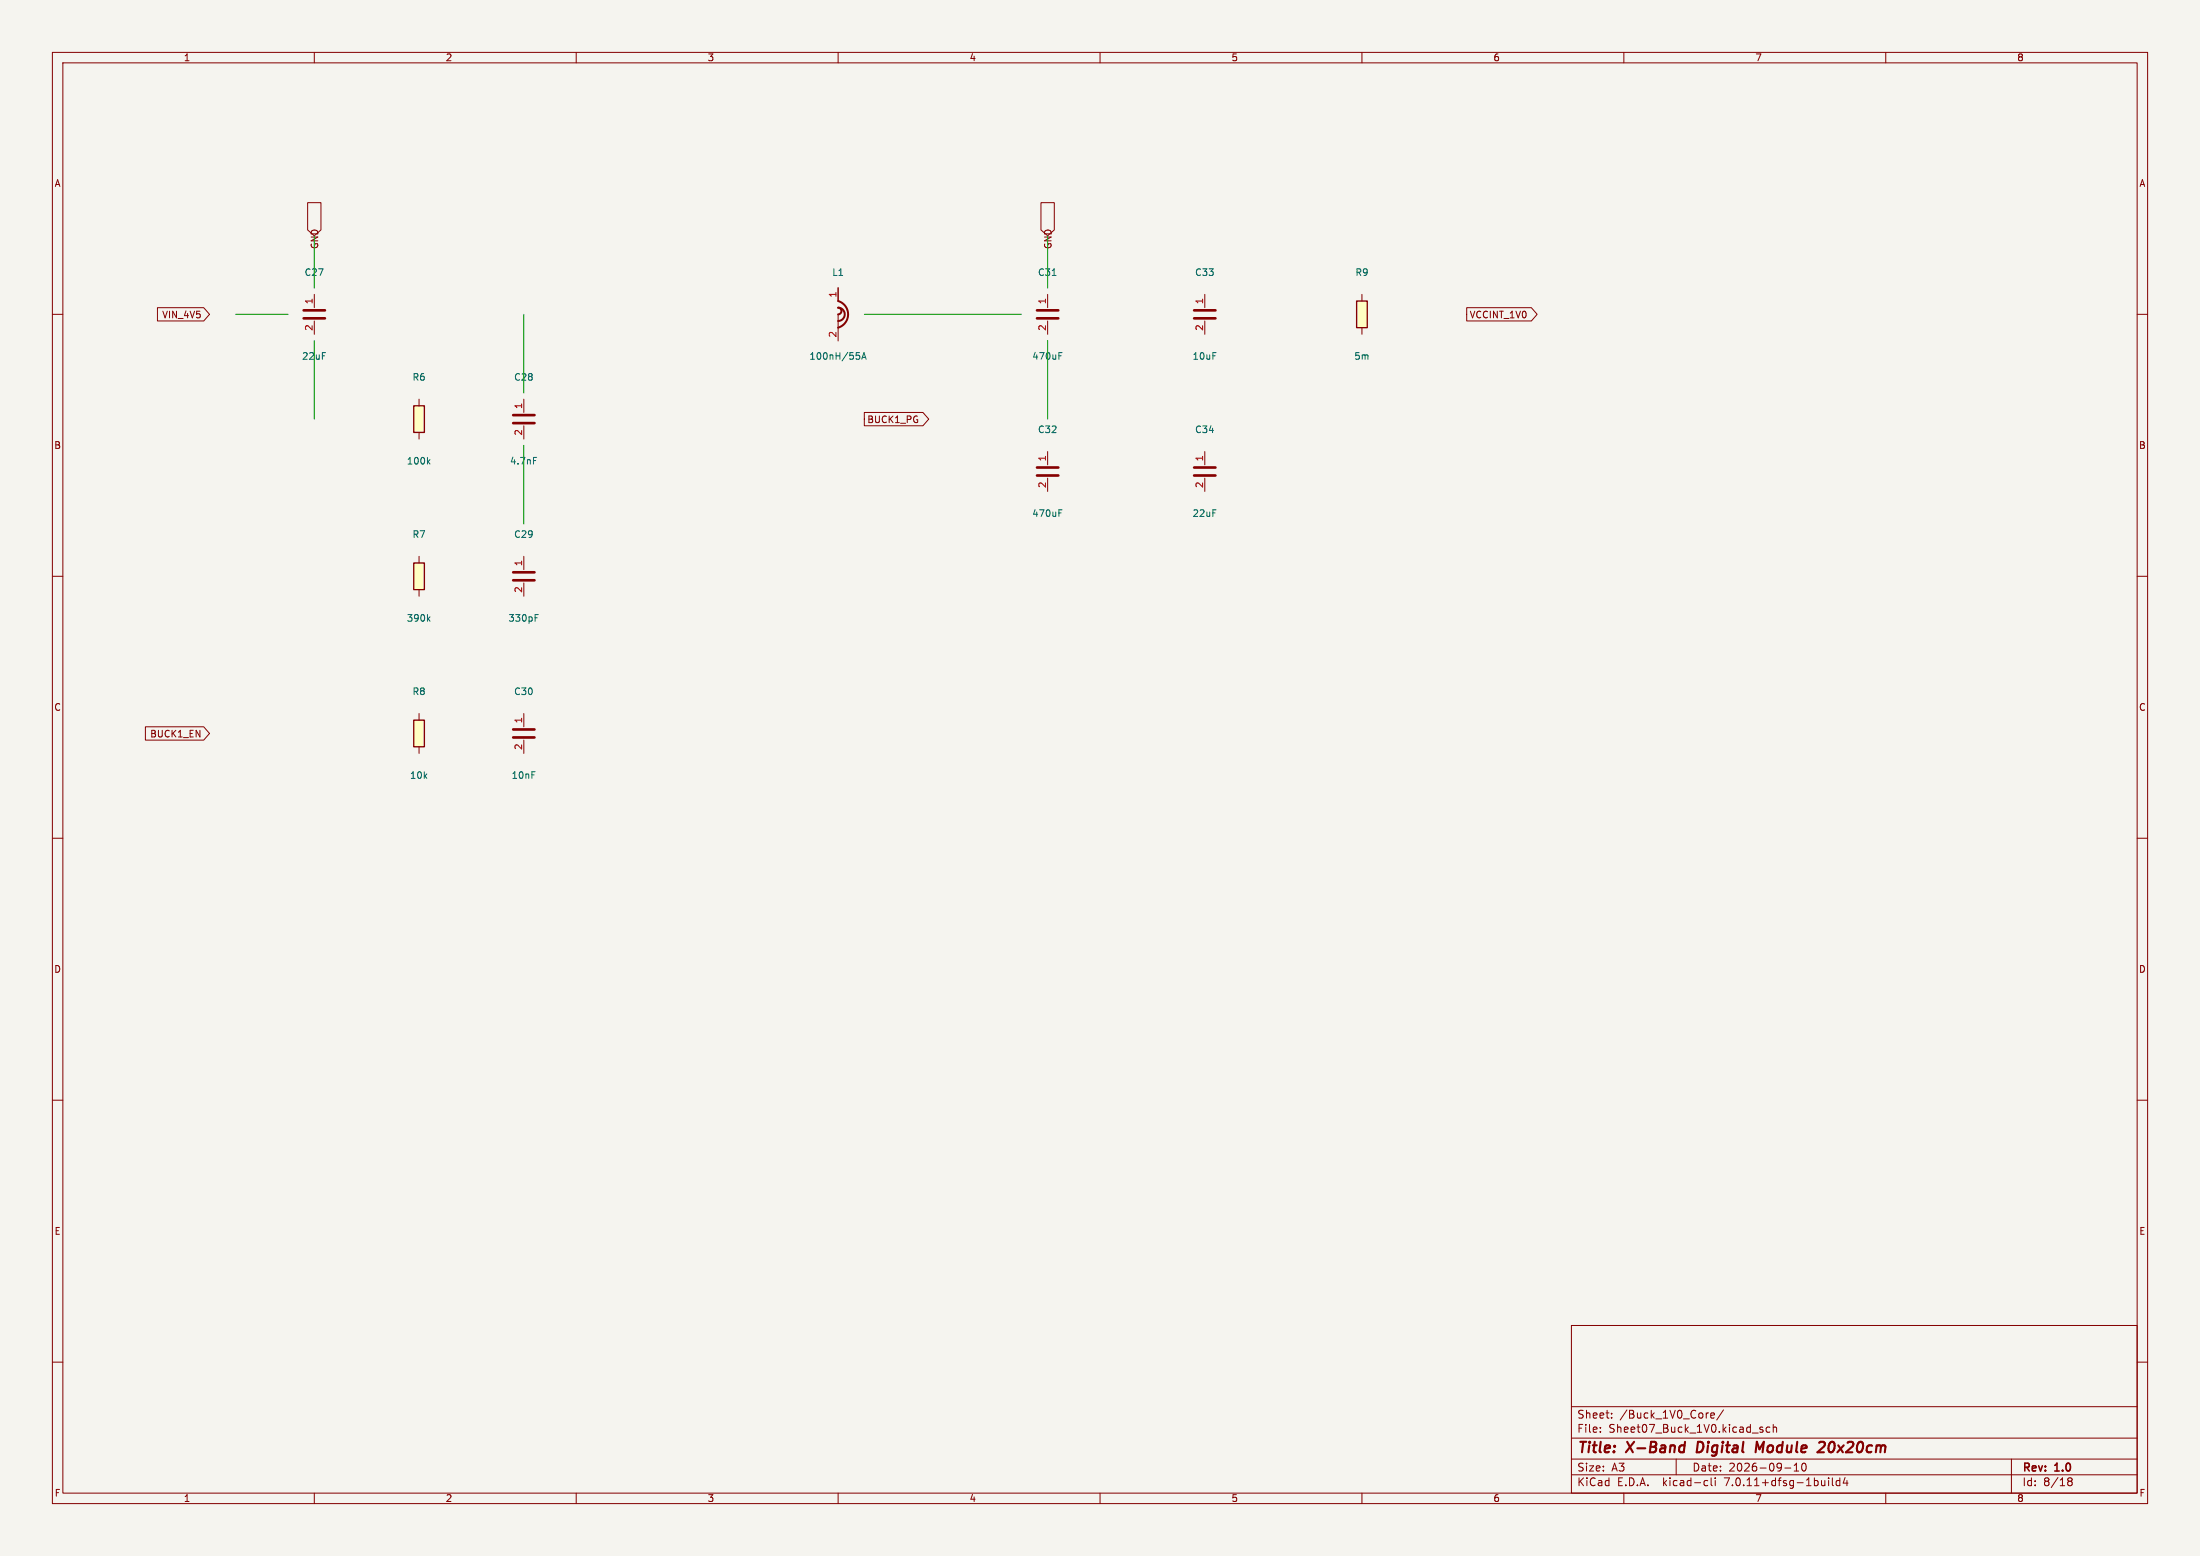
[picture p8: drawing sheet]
(kicad_sch (version 20230121) (generator eeschema)
 (paper "A3")
 (title_block
  (title "X-Band Digital Module 20x20cm")
  (date "2026-09-10")
  (rev "1.0"))
 (lib_symbols
  (symbol "Device:R" (pin_numbers hide) (pin_names (offset 0)) (in_bom yes) (on_board yes)
   (property "Reference" "R" (at 2.032 0 90) (effects (font (size 1.27 1.27))))
   (property "Value" "R" (at 0 0 90) (effects (font (size 1.27 1.27))))
   (property "Footprint" "" (at -1.778 0 90) (effects (font (size 1.27 1.27)) hide))
   (property "Datasheet" "~" (at 0 0 0) (effects (font (size 1.27 1.27)) hide))
   (symbol "R_0_1" (rectangle (start -1.016 -2.54) (end 1.016 2.54) (stroke (width 0.254) (type default)) (fill (type background))))
   (symbol "R_1_1" (pin passive line (at 0 3.81 270) (length 1.27) (name "~" (effects (font (size 1.27 1.27)))) (number "1" (effects (font (size 1.27 1.27))))) (pin passive line (at 0 -3.81 90) (length 1.27) (name "~" (effects (font (size 1.27 1.27)))) (number "2" (effects (font (size 1.27 1.27)))))))
  (symbol "Device:C" (pin_names (offset 0.254)) (in_bom yes) (on_board yes)
   (property "Reference" "C" (at 0.635 2.54 0) (effects (font (size 1.27 1.27))))
   (property "Value" "C" (at 0.635 -2.54 0) (effects (font (size 1.27 1.27))))
   (property "Footprint" "" (at 0.9652 0 0) (effects (font (size 1.27 1.27)) hide))
   (property "Datasheet" "~" (at 0 0 0) (effects (font (size 1.27 1.27)) hide))
   (symbol "C_0_1" (polyline (pts (xy -2.032 -0.762) (xy 2.032 -0.762)) (stroke (width 0.508) (type default)) (fill (type none))) (polyline (pts (xy -2.032 0.762) (xy 2.032 0.762)) (stroke (width 0.508) (type default)) (fill (type none))))
   (symbol "C_1_1" (pin passive line (at 0 3.81 270) (length 2.54) (name "~" (effects (font (size 1.27 1.27)))) (number "1" (effects (font (size 1.27 1.27))))) (pin passive line (at 0 -3.81 90) (length 2.54) (name "~" (effects (font (size 1.27 1.27)))) (number "2" (effects (font (size 1.27 1.27)))))))
  (symbol "Device:L" (pin_names (offset 1.016)) (in_bom yes) (on_board yes)
   (property "Reference" "L" (at -0.762 0 90) (effects (font (size 1.27 1.27))))
   (property "Value" "L" (at 1.778 0 90) (effects (font (size 1.27 1.27))))
   (property "Footprint" "" (at 0 0 0) (effects (font (size 1.27 1.27)) hide))
   (property "Datasheet" "~" (at 0 0 0) (effects (font (size 1.27 1.27)) hide))
   (symbol "L_0_1" (arc (start 0 -2.54) (mid 1.905 0) (end 0 2.54) (stroke (width 0.381) (type default)) (fill (type none))) (arc (start 0 -1.27) (mid 1.27 0) (end 0 1.27) (stroke (width 0.381) (type default)) (fill (type none))) (arc (start 0 0) (mid 0.635 0.635) (end 0 1.27) (stroke (width 0.381) (type default)) (fill (type none))) (polyline (pts (xy 0 0) (xy 0 -2.54)) (stroke (width 0) (type default)) (fill (type none))) (polyline (pts (xy 0 2.54) (xy 0 5.08)) (stroke (width 0) (type default)) (fill (type none))))
   (symbol "L_1_1" (pin passive line (at 0 5.08 270) (length 2.54) (name "~" (effects (font (size 1.27 1.27)))) (number "1" (effects (font (size 1.27 1.27))))) (pin passive line (at 0 -5.08 90) (length 2.54) (name "~" (effects (font (size 1.27 1.27)))) (number "2" (effects (font (size 1.27 1.27)))))))
  (symbol "Device:FerriteBead" (pin_names (offset 1.016)) (in_bom yes) (on_board yes)
   (property "Reference" "FB" (at 0 2.54 0) (effects (font (size 1.27 1.27))))
   (property "Value" "FerriteBead" (at 0 -2.54 0) (effects (font (size 1.27 1.27))))
   (property "Footprint" "" (at 0 0 0) (effects (font (size 1.27 1.27)) hide))
   (property "Datasheet" "~" (at 0 0 0) (effects (font (size 1.27 1.27)) hide))
   (symbol "FerriteBead_0_1" (polyline (pts (xy 0 -2.54) (xy 0 2.54)) (stroke (width 0) (type default)) (fill (type none))) (polyline (pts (xy -1.016 -2.286) (xy 1.016 -2.286)) (stroke (width 0.508) (type default)) (fill (type none))) (polyline (pts (xy -1.016 -1.524) (xy 1.016 -1.524)) (stroke (width 0.508) (type default)) (fill (type none))) (polyline (pts (xy -1.016 -0.762) (xy 1.016 -0.762)) (stroke (width 0.508) (type default)) (fill (type none))) (polyline (pts (xy -1.016 0) (xy 1.016 0)) (stroke (width 0.508) (type default)) (fill (type none))) (polyline (pts (xy -1.016 0.762) (xy 1.016 0.762)) (stroke (width 0.508) (type default)) (fill (type none))) (polyline (pts (xy -1.016 1.524) (xy 1.016 1.524)) (stroke (width 0.508) (type default)) (fill (type none))) (polyline (pts (xy -1.016 2.286) (xy 1.016 2.286)) (stroke (width 0.508) (type default)) (fill (type none))))
   (symbol "FerriteBead_1_1" (pin passive line (at 0 5.08 270) (length 2.54) (name "~" (effects (font (size 1.27 1.27)))) (number "1" (effects (font (size 1.27 1.27))))) (pin passive line (at 0 -5.08 90) (length 2.54) (name "~" (effects (font (size 1.27 1.27)))) (number "2" (effects (font (size 1.27 1.27)))))))
  (symbol "power:GND" (power) (pin_names (offset 0)) (in_bom yes) (on_board yes)
   (property "Reference" "#PWR" (at 0 -6.35 0) (effects (font (size 1.27 1.27)) hide))
   (property "Value" "GND" (at 0 -3.81 0) (effects (font (size 1.27 1.27))))
   (symbol "GND_0_1" (polyline (pts (xy 0 0) (xy 0 -1.27) (xy 1.27 -1.27) (xy 0 -2.54) (xy -1.27 -1.27) (xy 0 -1.27)) (stroke (width 0) (type default)) (fill (type none))))
   (symbol "GND_1_1" (pin power_in line (at 0 0 270) (length 0) (name "GND" (effects (font (size 1.27 1.27)))) (number "1" (effects (font (size 1.27 1.27)))))))
  (symbol "power:+4V5" (power) (pin_names (offset 0)) (in_bom yes) (on_board yes)
   (property "Reference" "#PWR" (at 0 -3.81 0) (effects (font (size 1.27 1.27)) hide))
   (property "Value" "+4V5" (at 0 3.81 0) (effects (font (size 1.27 1.27))))
   (symbol "+4V5_0_1" (polyline (pts (xy -0.762 1.27) (xy 0 2.54)) (stroke (width 0) (type default)) (fill (type none))) (polyline (pts (xy 0 0) (xy 0 2.54)) (stroke (width 0) (type default)) (fill (type none))) (polyline (pts (xy 0 2.54) (xy 0.762 1.27)) (stroke (width 0) (type default)) (fill (type none))))
   (symbol "+4V5_1_1" (pin power_in line (at 0 0 90) (length 0) (name "+4V5" (effects (font (size 1.27 1.27)))) (number "1" (effects (font (size 1.27 1.27)))))))
  (symbol "power:+1V0" (power) (pin_names (offset 0)) (in_bom yes) (on_board yes)
   (property "Reference" "#PWR" (at 0 -3.81 0) (effects (font (size 1.27 1.27)) hide))
   (property "Value" "+1V0" (at 0 3.81 0) (effects (font (size 1.27 1.27))))
   (symbol "+1V0_0_1" (polyline (pts (xy -0.762 1.27) (xy 0 2.54)) (stroke (width 0) (type default)) (fill (type none))) (polyline (pts (xy 0 0) (xy 0 2.54)) (stroke (width 0) (type default)) (fill (type none))) (polyline (pts (xy 0 2.54) (xy 0.762 1.27)) (stroke (width 0) (type default)) (fill (type none))))
   (symbol "+1V0_1_1" (pin power_in line (at 0 0 90) (length 0) (name "+1V0" (effects (font (size 1.27 1.27)))) (number "1" (effects (font (size 1.27 1.27))))))))
 (symbol (lib_id "Device:R") (at 80 80 0) (unit 1) (in_bom yes) (on_board yes)
  (property "Reference" "R6" (at 80 72 0) (effects (font (size 1.27 1.27))))
  (property "Value" "100k" (at 80 88 0) (effects (font (size 1.27 1.27))))
  (property "Footprint" "Resistor_SMD:R_0402_1005Metric" (at 80 80 0) (effects (font (size 1.27 1.27)) hide)) (pin "1") (pin "2"))
 (symbol (lib_id "Device:R") (at 80 110 0) (unit 1) (in_bom yes) (on_board yes)
  (property "Reference" "R7" (at 80 102 0) (effects (font (size 1.27 1.27))))
  (property "Value" "390k" (at 80 118 0) (effects (font (size 1.27 1.27))))
  (property "Footprint" "Resistor_SMD:R_0402_1005Metric" (at 80 110 0) (effects (font (size 1.27 1.27)) hide)) (pin "1") (pin "2"))
 (symbol (lib_id "Device:R") (at 80 140 0) (unit 1) (in_bom yes) (on_board yes)
  (property "Reference" "R8" (at 80 132 0) (effects (font (size 1.27 1.27))))
  (property "Value" "10k" (at 80 148 0) (effects (font (size 1.27 1.27))))
  (property "Footprint" "Resistor_SMD:R_0402_1005Metric" (at 80 140 0) (effects (font (size 1.27 1.27)) hide)) (pin "1") (pin "2"))
 (symbol (lib_id "Device:C") (at 60 60 0) (unit 1) (in_bom yes) (on_board yes)
  (property "Reference" "C27" (at 60 52 0) (effects (font (size 1.27 1.27))))
  (property "Value" "22uF" (at 60 68 0) (effects (font (size 1.27 1.27))))
  (property "Footprint" "Capacitor_SMD:C_0805_2012Metric" (at 60 60 0) (effects (font (size 1.27 1.27)) hide)) (pin "1") (pin "2"))
 (symbol (lib_id "Device:C") (at 100 80 0) (unit 1) (in_bom yes) (on_board yes)
  (property "Reference" "C28" (at 100 72 0) (effects (font (size 1.27 1.27))))
  (property "Value" "4.7nF" (at 100 88 0) (effects (font (size 1.27 1.27))))
  (property "Footprint" "Capacitor_SMD:C_0402_1005Metric" (at 100 80 0) (effects (font (size 1.27 1.27)) hide)) (pin "1") (pin "2"))
 (symbol (lib_id "Device:C") (at 100 110 0) (unit 1) (in_bom yes) (on_board yes)
  (property "Reference" "C29" (at 100 102 0) (effects (font (size 1.27 1.27))))
  (property "Value" "330pF" (at 100 118 0) (effects (font (size 1.27 1.27))))
  (property "Footprint" "Capacitor_SMD:C_0402_1005Metric" (at 100 110 0) (effects (font (size 1.27 1.27)) hide)) (pin "1") (pin "2"))
 (symbol (lib_id "Device:C") (at 100 140 0) (unit 1) (in_bom yes) (on_board yes)
  (property "Reference" "C30" (at 100 132 0) (effects (font (size 1.27 1.27))))
  (property "Value" "10nF" (at 100 148 0) (effects (font (size 1.27 1.27))))
  (property "Footprint" "Capacitor_SMD:C_0402_1005Metric" (at 100 140 0) (effects (font (size 1.27 1.27)) hide)) (pin "1") (pin "2"))
 (symbol (lib_id "Device:L") (at 160 60 0) (unit 1) (in_bom yes) (on_board yes)
  (property "Reference" "L1" (at 160 52 0) (effects (font (size 1.27 1.27))))
  (property "Value" "100nH/55A" (at 160 68 0) (effects (font (size 1.27 1.27))))
  (property "Footprint" "Inductor_SMD:L_1210_3225Metric" (at 160 60 0) (effects (font (size 1.27 1.27)) hide)) (pin "1") (pin "2"))
 (symbol (lib_id "Device:C") (at 200 60 0) (unit 1) (in_bom yes) (on_board yes)
  (property "Reference" "C31" (at 200 52 0) (effects (font (size 1.27 1.27))))
  (property "Value" "470uF" (at 200 68 0) (effects (font (size 1.27 1.27))))
  (property "Footprint" "Capacitor_SMD:CP_EIA-7343-43_P5.00mm" (at 200 60 0) (effects (font (size 1.27 1.27)) hide)) (pin "1") (pin "2"))
 (symbol (lib_id "Device:C") (at 200 90 0) (unit 1) (in_bom yes) (on_board yes)
  (property "Reference" "C32" (at 200 82 0) (effects (font (size 1.27 1.27))))
  (property "Value" "470uF" (at 200 98 0) (effects (font (size 1.27 1.27))))
  (property "Footprint" "Capacitor_SMD:CP_EIA-7343-43_P5.00mm" (at 200 90 0) (effects (font (size 1.27 1.27)) hide)) (pin "1") (pin "2"))
 (symbol (lib_id "Device:C") (at 230 60 0) (unit 1) (in_bom yes) (on_board yes)
  (property "Reference" "C33" (at 230 52 0) (effects (font (size 1.27 1.27))))
  (property "Value" "10uF" (at 230 68 0) (effects (font (size 1.27 1.27))))
  (property "Footprint" "Capacitor_SMD:C_0603_1608Metric" (at 230 60 0) (effects (font (size 1.27 1.27)) hide)) (pin "1") (pin "2"))
 (symbol (lib_id "Device:C") (at 230 90 0) (unit 1) (in_bom yes) (on_board yes)
  (property "Reference" "C34" (at 230 82 0) (effects (font (size 1.27 1.27))))
  (property "Value" "22uF" (at 230 98 0) (effects (font (size 1.27 1.27))))
  (property "Footprint" "Capacitor_SMD:C_0805_2012Metric" (at 230 90 0) (effects (font (size 1.27 1.27)) hide)) (pin "1") (pin "2"))
 (symbol (lib_id "Device:R") (at 260 60 0) (unit 1) (in_bom yes) (on_board yes)
  (property "Reference" "R9" (at 260 52 0) (effects (font (size 1.27 1.27))))
  (property "Value" "5m" (at 260 68 0) (effects (font (size 1.27 1.27))))
  (property "Footprint" "Resistor_SMD:R_2512_6332Metric" (at 260 60 0) (effects (font (size 1.27 1.27)) hide)) (pin "1") (pin "2"))
 (wire (pts (xy 45 60) (xy 55 60)) (stroke (width 0) (type default)))
 (wire (pts (xy 60 55) (xy 60 45)) (stroke (width 0) (type default)))
 (wire (pts (xy 60 65) (xy 60 80)) (stroke (width 0) (type default)))
 (wire (pts (xy 100 75) (xy 100 60)) (stroke (width 0) (type default)))
 (wire (pts (xy 100 85) (xy 100 100)) (stroke (width 0) (type default)))
 (wire (pts (xy 165 60) (xy 195 60)) (stroke (width 0) (type default)))
 (wire (pts (xy 200 55) (xy 200 45)) (stroke (width 0) (type default)))
 (wire (pts (xy 200 65) (xy 200 80)) (stroke (width 0) (type default)))
 (global_label "VIN_4V5" (shape input) (at 40 60 180) (effects (font (size 1.27 1.27)) (justify right)))
 (global_label "VCCINT_1V0" (shape output) (at 280 60 0) (effects (font (size 1.27 1.27)) (justify left)))
 (global_label "GND" (shape input) (at 60 45 90) (effects (font (size 1.27 1.27)) (justify right)))
 (global_label "GND" (shape input) (at 200 45 90) (effects (font (size 1.27 1.27)) (justify right)))
 (global_label "BUCK1_EN" (shape input) (at 40 140 180) (effects (font (size 1.27 1.27)) (justify right)))
 (global_label "BUCK1_PG" (shape output) (at 165 80 0) (effects (font (size 1.27 1.27)) (justify left)))
 (sheet_instances (path "" (page "1"))))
